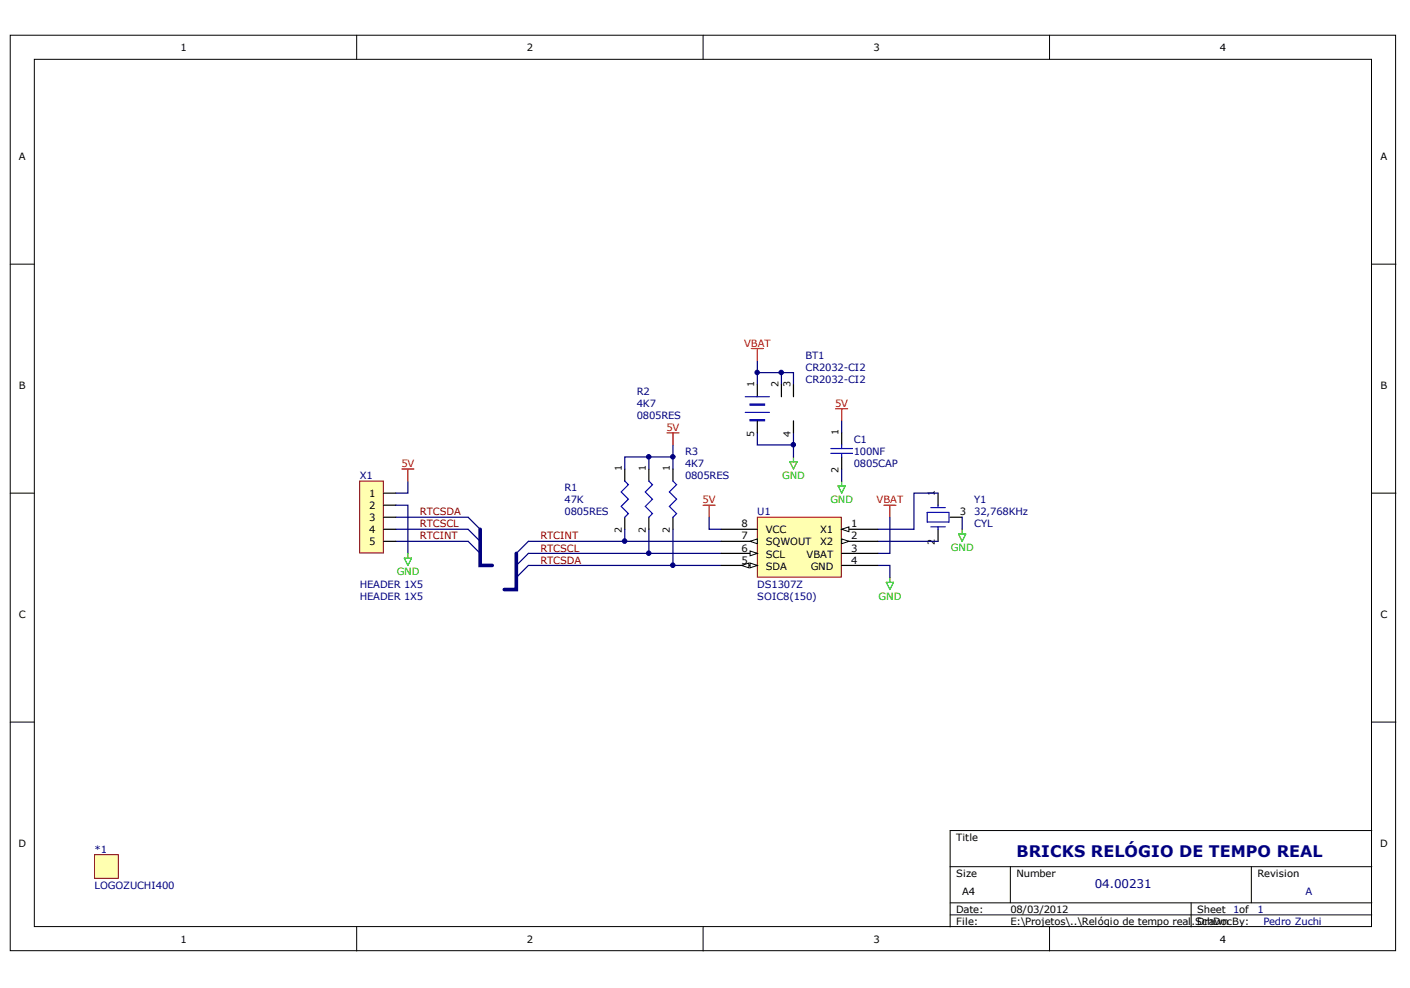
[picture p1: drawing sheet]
<svg xmlns="http://www.w3.org/2000/svg" width="291mm" height="204mm" viewBox="0 0 291 204" stroke-linecap="round" stroke-linejoin="round" font-family="sans-serif">
<g fill="#fff" stroke="#000" stroke-width=".21">
<path d="M2.1 7.3h286v188.9h-286z"/>
<path d="M7.1 12.2h276v179h-276z"/>
</g>
<g fill="none" stroke="#000" stroke-width=".21">
<path d="M73.6 7.3v4.9M145.1 7.3v4.9M216.6 7.3v4.9M2.1 54.5h5M283.2 54.5h4.9M2.1 101.8h5M283.2 101.8h4.9M2.1 149h5M283.2 149h4.9M196.1 178.9h87.1M208.6 178.9v7.4M258.3 178.9v7.4"/>
<path d="M283.2 171.4h-87.1v19.9M73.6 191.3v5M145.1 191.3v5M196.1 186.3h87.1M196.1 188.8h87.1M216.6 191.3v5M245.9 186.3v5"/>
</g>
<path d="M163 95.3h1.5l-.7 1.5zM163.8 94.3v1M173.7 99.3v1M173 100.3h1.5l-.8 1.5zM183.7 119.2v1M197.9 110.2h1.4l-.7 1.5zM198.6 109.2v1M182.9 120.2h1.5l-.7 1.5z" fill="none" stroke="#00bf00" stroke-width=".25"/>
<path d="M155.1 71.9h2.5M156.3 71.9v2.5M137.7 89.3h2.5M138.9 89.3v2.5M172.5 84.4h2.5M173.7 84.4v2.5M145.1 104.3h2.5M146.4 104.3v2.4M182.4 104.3h2.5M183.7 104.3v2.4" fill="none" stroke="#f00" stroke-width=".25"/>
<g fill="none" stroke="#000080" stroke-width=".25">
<path d="M156.3 76.9h7.5v2.5M156.3 74.4v5M161.3 76.9v2.5M138.9 94.3h-5v2.5M138.9 91.8v5M156.3 89.3v2.5h7.5M163.8 89.3v5M173.7 86.9v2.4M173.7 96.8v2.5M81.7 111.7h14.9l2.5 2.5M81.7 106.7h14.9l2.5 2.5M81.7 109.2h14.9l2.5 2.5"/>
<path d="M133.9 109.2v5M138.9 109.2v7.5M146.4 106.7v2.5h2.5M148.9 116.7h-39.8l-2.5 2.5M148.9 114.2h-39.8l-2.5 2.5M148.9 111.7h-39.8l-2.5 2.5M181.2 116.7h2.5v2.5M181.2 111.7h12.4M183.7 106.7v7.5h-2.5M193.6 101.8h-4.9v7.4h-7.5M198.6 106.7v2.5"/>
</g>
<path d="M156.3 79.4v2.5M161.3 79.4v2.5M163.8 79.4v2.5M133.9 96.8v2.5M138.9 96.8v2.5M156.3 86.9v2.4M163.8 86.9v2.4M133.9 106.7v2.5M138.9 106.7v2.5M193.6 101.8v2.5M193.6 109.2v2.5M196.1 106.7h2.5" fill="none" stroke="#000" stroke-width=".25"/>
<path d="M133.9 99.3l.8 .7-1.5 1.5 1.5 1.5-1.5 1.5 1.5 1.5-.8 .7M138.9 99.3l.8 .7-1.5 1.5 1.5 1.5-1.5 1.5 1.5 1.5-.8 .7M153.8 85.1h5M153.8 81.9h5M191.4 105.8h4.5v1.9h-4.5zM192.1 108.7h3M192.1 104.8h3M193.6 104.3v.5M193.6 108.7v.5" fill="none" stroke="#00f" stroke-width=".25"/>
<path d="M99.1 109.2v7.5h2.5M106.6 114.2v7.5h-2.5" fill="none" stroke="#000080" stroke-width=".75"/>
<g fill="#00f" stroke="#00f" stroke-width=".25">
<path d="M154.8 83.4h3v.2h-3z" fill-rule="evenodd"/>
<path d="M154.8 86.6h3v.3h-3z" fill-rule="evenodd"/>
</g>
<path d="M74.2 99.3h4.9v14.8h-4.9z" fill="#ffffb0" stroke="#800000" stroke-width=".21"/>
<path d="M129 96.8v2.5M79.2 101.8h2.5M79.2 104.3h2.5M79.2 106.7h2.5M79.2 109.2h2.5M79.2 111.7h2.5M129 106.7v2.5" fill="none" stroke="#000" stroke-width=".25"/>
<path d="M84.2 99.3v2.5h-2.5M133.9 94.3h-4.9v2.5M81.7 104.3h2.5v9.9M129 109.2v2.5" fill="none" stroke="#000080" stroke-width=".25"/>
<path d="M82.9 96.8h2.5M84.2 96.8v2.5" fill="none" stroke="#f00" stroke-width=".25"/>
<path d="M83.4 115.2h1.5l-.7 1.5zM84.2 114.2v1" fill="none" stroke="#00bf00" stroke-width=".25"/>
<path d="M129 99.3l.7 .7-1.5 1.5 1.5 1.5-1.5 1.5 1.5 1.5-.7 .7" fill="none" stroke="#00f" stroke-width=".25"/>
<path d="M156.3 106.7h17.4v12.4h-17.4z" fill="#ffffb0" stroke="#800000" stroke-width=".21"/>
<path d="M173.7 109.2h7.5" fill="none" stroke="#000" stroke-width=".25"/>
<path d="M173.7 109.2l1.5-.5v1z" fill="#fff" stroke="#000" stroke-width=".21"/>
<path d="M173.7 111.7h7.5" fill="none" stroke="#000" stroke-width=".25"/>
<path d="M173.7 111.2l1.5 .5-1.5 .5z" fill="#fff" stroke="#000" stroke-width=".21"/>
<path d="M148.9 116.7h7.4M173.7 114.2h7.5M173.7 116.7h7.5" fill="none" stroke="#000" stroke-width=".25"/>
<g fill="#fff" stroke="#000" stroke-width=".21">
<path d="M154.8 116.2l1.5 .5-1.5 .5z"/>
<path d="M153.1 116.7l1.5-.5v1z"/>
</g>
<path d="M148.9 114.2h7.4" fill="none" stroke="#000" stroke-width=".25"/>
<path d="M154.8 113.7l1.5 .5-1.5 .5z" fill="#fff" stroke="#000" stroke-width=".21"/>
<path d="M148.9 111.7h7.4" fill="none" stroke="#000" stroke-width=".25"/>
<path d="M154.8 111.7l1.5-.5v1z" fill="#fff" stroke="#000" stroke-width=".21"/>
<path d="M173.7 89.3v2.5M173.7 94.3v2.5M148.9 109.2h7.4" fill="none" stroke="#000" stroke-width=".25"/>
<path d="M171.5 93.6h4.5M171.5 92.6h4.5M173.7 91.8v.8M173.7 93.6v.7" fill="none" stroke="#00f" stroke-width=".25"/>
<path d="M19.5 176.4h4.9v4.9h-4.9z" fill="#ffffb0" stroke="#800000" stroke-width=".21"/>
<g fill="#000080" stroke="#000080" stroke-width=".21">
<circle cx="128.9" cy="111.7" r=".47"/>
<circle cx="133.9" cy="114.2" r=".46"/>
<circle cx="133.9" cy="94.3" r=".46"/>
<circle cx="138.9" cy="116.6" r=".47"/>
<circle cx="138.9" cy="94.3" r=".46"/>
<circle cx="156.3" cy="76.9" r=".46"/>
<circle cx="161.3" cy="76.9" r=".46"/>
<circle cx="163.7" cy="91.8" r=".47"/>
</g>
<text font-size="3.3" fill="#000080" x="209.8" y="176.9">BRICKS RELÓGIO DE TEMPO REAL</text>
<text font-size="2.5" fill="#000080" x="226" y="183.4">04.00231</text>
<g font-size="2.1">
<text x="37.3" y="10.6">1</text>
<text x="108.8" y="10.6">2</text>
<text x="180.3" y="10.6">3</text>
<text x="251.8" y="10.6">4</text>
<text x="3.9" y="33">A</text>
<text x="285" y="33">A</text>
<text x="3.9" y="80.2">B</text>
<text x="285" y="80.2">B</text>
<text x="76.2" y="102.6">1</text>
<text x="76.2" y="105.1">2</text>
<text x="76.2" y="107.6">3</text>
<text x="198.1" y="106.4">3</text>
<text x="76.2" y="110.1">4</text>
<text x="76.2" y="112.6">5</text>
<text x="153.1" y="113.8">6</text>
<text x="153.1" y="111.3">7</text>
<text x="153.1" y="108.8">8</text>
<text x="158.1" y="112.6">SQWOUT</text>
<text x="158.1" y="110.1">VCC</text>
<text x="169.3" y="110.1">X1</text>
<text x="169.3" y="112.6">X2</text>
<text x="175.7" y="108.8">1</text>
<text x="175.7" y="111.3">2</text>
<text x="175.7" y="113.8">3</text>
<text x="153.1" y="116.3">5</text>
<text x="158.1" y="117.6">SDA</text>
<text x="158.1" y="115.1">SCL</text>
<text x="166.5" y="115.1">VBAT</text>
<text x="167.3" y="117.6">GND</text>
<text x="175.7" y="116.3">4</text>
<text x="3.9" y="127.5">C</text>
<text x="285" y="127.5">C</text>
<text x="197.4" y="173.5">Title</text>
<text x="3.8" y="174.7">D</text>
<text x="284.9" y="174.7">D</text>
<text x="197.4" y="180.9">Size</text>
<text x="198.6" y="184.7">A4</text>
<text x="209.8" y="180.9">Number</text>
<text x="259.5" y="180.9">Revision</text>
<text x="197.4" y="188.4">Date:</text>
<text x="197.4" y="190.9">File:</text>
<text x="208.6" y="188.4">08/03/2012</text>
<text x="208.6" y="190.9">E:\Projetos\..\Relógio de tempo real</text>
<text x="245.9" y="190.9">.SchDocBy:</text>
<text x="247.1" y="188.4">Sheet</text>
<text x="247.1" y="190.9">Drawn</text>
<text x="37.3" y="194.6">1</text>
<text x="108.8" y="194.6">2</text>
<text x="180.3" y="194.6">3</text>
<text x="251.8" y="194.6">4</text>
</g>
<g font-size="2.1" fill="#f00">
<text x="153.6" y="71.5">VBAT</text>
<text x="172.4" y="84">5V</text>
<text x="137.6" y="89">5V</text>
<text x="82.8" y="96.4">5V</text>
<text x="145" y="103.9">5V</text>
<text x="180.9" y="103.9">VBAT</text>
</g>
<g font-size="2.1" fill="#000080">
<text x="166.3" y="76.5">CR2032-CI2</text>
<text x="166.3" y="74">BT1</text>
<text x="131.4" y="84">4K7</text>
<text x="131.4" y="81.5">R2</text>
<text x="166.3" y="79">CR2032-CI2</text>
<text x="131.4" y="86.5">0805RES</text>
<text x="141.4" y="93.9">R3</text>
<text x="176.2" y="93.9">100NF</text>
<text x="176.2" y="91.4">C1</text>
<text x="74.2" y="98.9">X1</text>
<text x="116.5" y="101.4">R1</text>
<text x="141.4" y="96.4">4K7</text>
<text x="141.4" y="98.9">0805RES</text>
<text x="176.2" y="96.4">0805CAP</text>
<text x="116.5" y="103.9">47K</text>
<text x="116.5" y="106.4">0805RES</text>
<text x="156.3" y="106.4">U1</text>
<text x="201.1" y="106.4">32,768KHz</text>
<text x="201.1" y="103.9">Y1</text>
<text x="201.1" y="108.8">CYL</text>
<text x="74.2" y="121.3">HEADER 1X5</text>
<text x="74.2" y="123.8">HEADER 1X5</text>
<text x="156.3" y="121.3">DS1307Z</text>
<text x="156.3" y="123.8">SOIC8(150)</text>
<text x="19.5" y="176">*1</text>
<text x="19.5" y="183.5">LOGOZUCHI400</text>
<text x="269.5" y="184.7">A</text>
<text x="254.6" y="188.4">1of</text>
<text x="259.5" y="188.4">1</text>
<text x="260.8" y="190.9">Pedro Zuchi</text>
</g>
<g font-size="2.1" fill="#00bf00">
<text x="161.5" y="98.9">GND</text>
<text x="171.4" y="103.8">GND</text>
<text x="196.3" y="113.8">GND</text>
<text x="81.9" y="118.8">GND</text>
<text x="181.4" y="123.7">GND</text>
</g>
<g font-size="2.1" fill="#800000">
<text x="86.7" y="106.4">RTCSDA</text>
<text x="86.7" y="108.8">RTCSCL</text>
<text x="86.7" y="111.3">RTCINT</text>
<text x="111.6" y="113.8">RTCSCL</text>
<text x="111.6" y="111.3">RTCINT</text>
<text x="111.6" y="116.3">RTCSDA</text>
</g>
<g font-size="2">
<text x="155.7" y="79.9" transform="rotate(-90 155.7 79.9)">1</text>
<text x="160.7" y="79.9" transform="rotate(-90 160.7 79.9)">2</text>
<text x="163.1" y="79.9" transform="rotate(-90 163.1 79.9)">3</text>
<text x="173.1" y="89.8" transform="rotate(-90 173.1 89.8)">1</text>
<text x="155.7" y="90.2" transform="rotate(-90 155.7 90.2)">5</text>
<text x="163.1" y="90.2" transform="rotate(-90 163.1 90.2)">4</text>
<text x="128.3" y="97.3" transform="rotate(-90 128.3 97.3)">1</text>
<text x="133.3" y="97.3" transform="rotate(-90 133.3 97.3)">1</text>
<text x="138.3" y="97.3" transform="rotate(-90 138.3 97.3)">1</text>
<text x="173.1" y="97.6" transform="rotate(-90 173.1 97.6)">2</text>
<text x="193" y="102.3" transform="rotate(-90 193 102.3)">1</text>
<text x="128.3" y="110.1" transform="rotate(-90 128.3 110.1)">2</text>
<text x="133.3" y="110.1" transform="rotate(-90 133.3 110.1)">2</text>
<text x="138.3" y="110.1" transform="rotate(-90 138.3 110.1)">2</text>
<text x="193" y="112.6" transform="rotate(-90 193 112.6)">2</text>
</g>
</svg>
